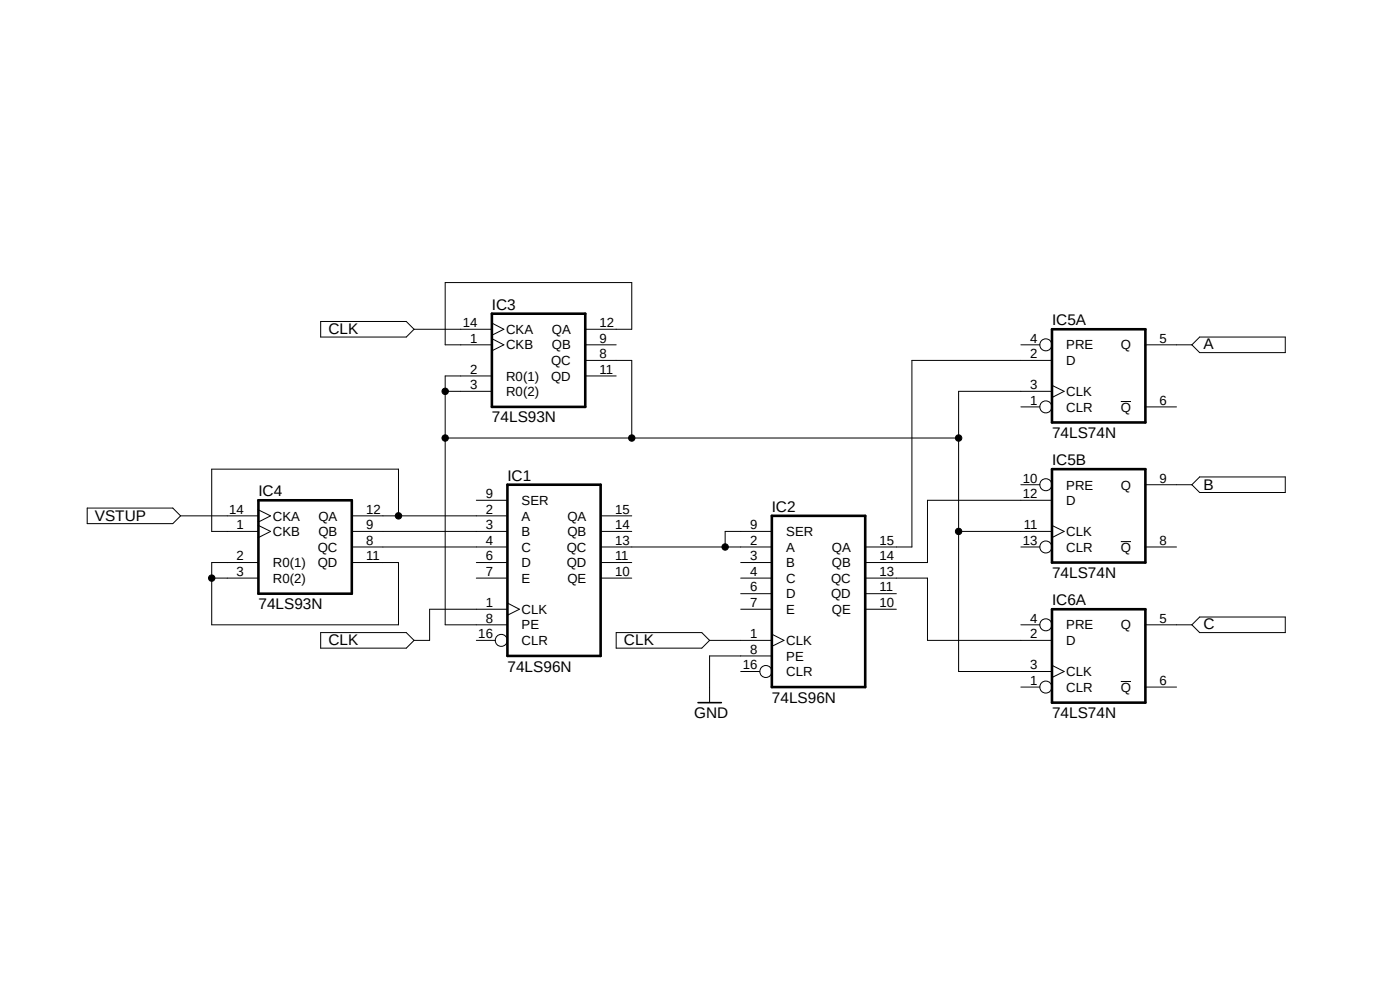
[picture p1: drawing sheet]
<?xml version="1.0" encoding="utf-8"?>
<!DOCTYPE eagle SYSTEM "eagle.dtd">
<eagle version="9.5.2">
<drawing>
<settings>
<setting alwaysvectorfont="no"/>
<setting verticaltext="up"/>
</settings>
<grid distance="0.1" unitdist="inch" unit="inch" style="lines" multiple="1" display="no" altdistance="0.01" altunitdist="inch" altunit="inch"/>
<schematic xreflabel="%F%N/%S.%C%R" xrefpart="/%S.%C%R">
<libraries>
<library name="74xx-us">
<symbols>
<symbol name="7496">
<wire x1="-7.62" y1="-15.24" x2="7.62" y2="-15.24" width="0.4064" layer="94"/>
<wire x1="7.62" y1="-15.24" x2="7.62" y2="12.7" width="0.4064" layer="94"/>
<wire x1="7.62" y1="12.7" x2="-7.62" y2="12.7" width="0.4064" layer="94"/>
<wire x1="-7.62" y1="12.7" x2="-7.62" y2="-15.24" width="0.4064" layer="94"/>
<text x="-7.62" y="13.335" size="1.778" layer="95">&gt;NAME</text>
<text x="-7.62" y="-17.78" size="1.778" layer="96">&gt;VALUE</text>
<pin name="CLK" x="-12.7" y="-7.62" length="middle" direction="in" function="clk"/>
<pin name="A" x="-12.7" y="7.62" length="middle" direction="in"/>
<pin name="B" x="-12.7" y="5.08" length="middle" direction="in"/>
<pin name="C" x="-12.7" y="2.54" length="middle" direction="in"/>
<pin name="D" x="-12.7" y="0" length="middle" direction="in"/>
<pin name="E" x="-12.7" y="-2.54" length="middle" direction="in"/>
<pin name="PE" x="-12.7" y="-10.16" length="middle" direction="in"/>
<pin name="SER" x="-12.7" y="10.16" length="middle" direction="in"/>
<pin name="QE" x="12.7" y="-2.54" length="middle" direction="out" rot="R180"/>
<pin name="QD" x="12.7" y="0" length="middle" direction="out" rot="R180"/>
<pin name="QC" x="12.7" y="2.54" length="middle" direction="out" rot="R180"/>
<pin name="QB" x="12.7" y="5.08" length="middle" direction="out" rot="R180"/>
<pin name="QA" x="12.7" y="7.62" length="middle" direction="out" rot="R180"/>
<pin name="CLR" x="-12.7" y="-12.7" length="middle" direction="in" function="dot"/>
</symbol>
<symbol name="PWRN">
<text x="-0.635" y="-0.635" size="1.778" layer="95">&gt;NAME</text>
<text x="1.905" y="-7.62" size="1.27" layer="95" rot="R90">GND</text>
<text x="1.905" y="5.08" size="1.27" layer="95" rot="R90">VCC</text>
<pin name="GND" x="0" y="-10.16" visible="pad" direction="pwr" rot="R90"/>
<pin name="VCC" x="0" y="10.16" visible="pad" direction="pwr" rot="R270"/>
</symbol>
<symbol name="7493">
<wire x1="-7.62" y1="-7.62" x2="7.62" y2="-7.62" width="0.4064" layer="94"/>
<wire x1="7.62" y1="-7.62" x2="7.62" y2="7.62" width="0.4064" layer="94"/>
<wire x1="7.62" y1="7.62" x2="-7.62" y2="7.62" width="0.4064" layer="94"/>
<wire x1="-7.62" y1="7.62" x2="-7.62" y2="-7.62" width="0.4064" layer="94"/>
<text x="-7.62" y="8.255" size="1.778" layer="95">&gt;NAME</text>
<text x="-7.62" y="-10.16" size="1.778" layer="96">&gt;VALUE</text>
<pin name="CKB" x="-12.7" y="2.54" length="middle" direction="in" function="clk"/>
<pin name="R0(1)" x="-12.7" y="-2.54" length="middle" direction="in"/>
<pin name="R0(2)" x="-12.7" y="-5.08" length="middle" direction="in"/>
<pin name="QC" x="12.7" y="0" length="middle" direction="out" rot="R180"/>
<pin name="QB" x="12.7" y="2.54" length="middle" direction="out" rot="R180"/>
<pin name="QD" x="12.7" y="-2.54" length="middle" direction="out" rot="R180"/>
<pin name="QA" x="12.7" y="5.08" length="middle" direction="out" rot="R180"/>
<pin name="CKA" x="-12.7" y="5.08" length="middle" direction="in" function="clk"/>
</symbol>
<symbol name="7474">
<wire x1="-7.62" y1="-7.62" x2="7.62" y2="-7.62" width="0.4064" layer="94"/>
<wire x1="7.62" y1="-7.62" x2="7.62" y2="7.62" width="0.4064" layer="94"/>
<wire x1="7.62" y1="7.62" x2="-7.62" y2="7.62" width="0.4064" layer="94"/>
<wire x1="-7.62" y1="7.62" x2="-7.62" y2="-7.62" width="0.4064" layer="94"/>
<text x="-7.62" y="8.255" size="1.778" layer="95">&gt;NAME</text>
<text x="-7.62" y="-10.16" size="1.778" layer="96">&gt;VALUE</text>
<pin name="CLR" x="-12.7" y="-5.08" length="middle" direction="in" function="dot"/>
<pin name="D" x="-12.7" y="2.54" length="middle" direction="in"/>
<pin name="CLK" x="-12.7" y="-2.54" length="middle" direction="in" function="clk"/>
<pin name="PRE" x="-12.7" y="5.08" length="middle" direction="in" function="dot"/>
<pin name="Q" x="12.7" y="5.08" length="middle" direction="out" rot="R180"/>
<pin name="!Q" x="12.7" y="-5.08" length="middle" direction="out" rot="R180"/>
</symbol>
</symbols>
<devicesets>
<deviceset name="74*96" prefix="IC">
<gates>
<gate name="A" symbol="7496" x="20.32" y="0"/>
<gate name="P" symbol="PWRN" x="-5.08" y="0" addlevel="request"/>
</gates>
<devices>
<device name="N" package="DIL16">
<connects>
<connect gate="A" pin="A" pad="2"/>
<connect gate="A" pin="B" pad="3"/>
<connect gate="A" pin="C" pad="4"/>
<connect gate="A" pin="CLK" pad="1"/>
<connect gate="A" pin="CLR" pad="16"/>
<connect gate="A" pin="D" pad="6"/>
<connect gate="A" pin="E" pad="7"/>
<connect gate="A" pin="PE" pad="8"/>
<connect gate="A" pin="QA" pad="15"/>
<connect gate="A" pin="QB" pad="14"/>
<connect gate="A" pin="QC" pad="13"/>
<connect gate="A" pin="QD" pad="11"/>
<connect gate="A" pin="QE" pad="10"/>
<connect gate="A" pin="SER" pad="9"/>
<connect gate="P" pin="GND" pad="12"/>
<connect gate="P" pin="VCC" pad="5"/>
</connects>
<package3dinstances>
<package3dinstance package3d_urn="urn:adsk.eagle:package:922/2"/>
</package3dinstances>
<technologies>
<technology name="LS">
<attribute name="POPULARITY" value="0" constant="no"/>
</technology>
</technologies>
</device>
<device name="D" package="SO16">
<connects>
<connect gate="A" pin="A" pad="2"/>
<connect gate="A" pin="B" pad="3"/>
<connect gate="A" pin="C" pad="4"/>
<connect gate="A" pin="CLK" pad="1"/>
<connect gate="A" pin="CLR" pad="16"/>
<connect gate="A" pin="D" pad="6"/>
<connect gate="A" pin="E" pad="7"/>
<connect gate="A" pin="PE" pad="8"/>
<connect gate="A" pin="QA" pad="15"/>
<connect gate="A" pin="QB" pad="14"/>
<connect gate="A" pin="QC" pad="13"/>
<connect gate="A" pin="QD" pad="11"/>
<connect gate="A" pin="QE" pad="10"/>
<connect gate="A" pin="SER" pad="9"/>
<connect gate="P" pin="GND" pad="12"/>
<connect gate="P" pin="VCC" pad="5"/>
</connects>
<package3dinstances>
<package3dinstance package3d_urn="urn:adsk.eagle:package:2918/1"/>
</package3dinstances>
<technologies>
<technology name="LS">
<attribute name="POPULARITY" value="0" constant="no"/>
</technology>
</technologies>
</device>
</devices>
</deviceset>
<deviceset name="74*93" prefix="IC">
<gates>
<gate name="A" symbol="7493" x="20.32" y="0"/>
<gate name="P" symbol="PWRN" x="-5.08" y="0" addlevel="request"/>
</gates>
<devices>
<device name="N" package="DIL14">
<connects>
<connect gate="A" pin="CKA" pad="14"/>
<connect gate="A" pin="CKB" pad="1"/>
<connect gate="A" pin="QA" pad="12"/>
<connect gate="A" pin="QB" pad="9"/>
<connect gate="A" pin="QC" pad="8"/>
<connect gate="A" pin="QD" pad="11"/>
<connect gate="A" pin="R0(1)" pad="2"/>
<connect gate="A" pin="R0(2)" pad="3"/>
<connect gate="P" pin="GND" pad="10"/>
<connect gate="P" pin="VCC" pad="5"/>
</connects>
<package3dinstances>
<package3dinstance package3d_urn="urn:adsk.eagle:package:16407/2"/>
</package3dinstances>
<technologies>
<technology name="LS">
<attribute name="POPULARITY" value="0" constant="no"/>
</technology>
</technologies>
</device>
<device name="D" package="SO14">
<connects>
<connect gate="A" pin="CKA" pad="14"/>
<connect gate="A" pin="CKB" pad="1"/>
<connect gate="A" pin="QA" pad="12"/>
<connect gate="A" pin="QB" pad="9"/>
<connect gate="A" pin="QC" pad="8"/>
<connect gate="A" pin="QD" pad="11"/>
<connect gate="A" pin="R0(1)" pad="2"/>
<connect gate="A" pin="R0(2)" pad="3"/>
<connect gate="P" pin="GND" pad="10"/>
<connect gate="P" pin="VCC" pad="5"/>
</connects>
<package3dinstances>
<package3dinstance package3d_urn="urn:adsk.eagle:package:2917/1"/>
</package3dinstances>
<technologies>
<technology name="LS">
<attribute name="POPULARITY" value="1" constant="no"/>
</technology>
</technologies>
</device>
</devices>
</deviceset>
<deviceset name="74*74" prefix="IC">
<gates>
<gate name="A" symbol="7474" x="20.32" y="0" swaplevel="1"/>
<gate name="B" symbol="7474" x="20.32" y="-22.86" swaplevel="1"/>
<gate name="P" symbol="PWRN" x="-5.08" y="0" addlevel="request"/>
</gates>
<devices>
<device name="N" package="DIL14">
<connects>
<connect gate="A" pin="!Q" pad="6"/>
<connect gate="A" pin="CLK" pad="3"/>
<connect gate="A" pin="CLR" pad="1"/>
<connect gate="A" pin="D" pad="2"/>
<connect gate="A" pin="PRE" pad="4"/>
<connect gate="A" pin="Q" pad="5"/>
<connect gate="B" pin="!Q" pad="8"/>
<connect gate="B" pin="CLK" pad="11"/>
<connect gate="B" pin="CLR" pad="13"/>
<connect gate="B" pin="D" pad="12"/>
<connect gate="B" pin="PRE" pad="10"/>
<connect gate="B" pin="Q" pad="9"/>
<connect gate="P" pin="GND" pad="7"/>
<connect gate="P" pin="VCC" pad="14"/>
</connects>
<package3dinstances>
<package3dinstance package3d_urn="urn:adsk.eagle:package:16407/2"/>
</package3dinstances>
<technologies>
<technology name="LS">
<attribute name="POPULARITY" value="0" constant="no"/>
</technology>
<technology name="S">
<attribute name="POPULARITY" value="0" constant="no"/>
</technology>
</technologies>
</device>
<device name="D" package="SO14">
<connects>
<connect gate="A" pin="!Q" pad="6"/>
<connect gate="A" pin="CLK" pad="3"/>
<connect gate="A" pin="CLR" pad="1"/>
<connect gate="A" pin="D" pad="2"/>
<connect gate="A" pin="PRE" pad="4"/>
<connect gate="A" pin="Q" pad="5"/>
<connect gate="B" pin="!Q" pad="8"/>
<connect gate="B" pin="CLK" pad="11"/>
<connect gate="B" pin="CLR" pad="13"/>
<connect gate="B" pin="D" pad="12"/>
<connect gate="B" pin="PRE" pad="10"/>
<connect gate="B" pin="Q" pad="9"/>
<connect gate="P" pin="GND" pad="7"/>
<connect gate="P" pin="VCC" pad="14"/>
</connects>
<package3dinstances>
<package3dinstance package3d_urn="urn:adsk.eagle:package:2917/1"/>
</package3dinstances>
<technologies>
<technology name="LS">
<attribute name="POPULARITY" value="1" constant="no"/>
</technology>
<technology name="S">
<attribute name="POPULARITY" value="0" constant="no"/>
</technology>
</technologies>
</device>
<device name="FK" package="LCC20">
<connects>
<connect gate="A" pin="!Q" pad="9"/>
<connect gate="A" pin="CLK" pad="4"/>
<connect gate="A" pin="CLR" pad="2"/>
<connect gate="A" pin="D" pad="3"/>
<connect gate="A" pin="PRE" pad="6"/>
<connect gate="A" pin="Q" pad="8"/>
<connect gate="B" pin="!Q" pad="12"/>
<connect gate="B" pin="CLK" pad="16"/>
<connect gate="B" pin="CLR" pad="19"/>
<connect gate="B" pin="D" pad="18"/>
<connect gate="B" pin="PRE" pad="14"/>
<connect gate="B" pin="Q" pad="13"/>
<connect gate="P" pin="GND" pad="10"/>
<connect gate="P" pin="VCC" pad="20"/>
</connects>
<package3dinstances>
<package3dinstance package3d_urn="urn:adsk.eagle:package:2919/1"/>
</package3dinstances>
<technologies>
<technology name="LS">
<attribute name="POPULARITY" value="0" constant="no"/>
</technology>
<technology name="S">
<attribute name="POPULARITY" value="0" constant="no"/>
</technology>
</technologies>
</device>
</devices>
</deviceset>
</devicesets>
</library>
<library name="supply1">
<symbols>
<symbol name="GND">
<wire x1="-1.905" y1="0" x2="1.905" y2="0" width="0.254" layer="94"/>
<text x="-2.54" y="-2.54" size="1.778" layer="96">&gt;VALUE</text>
<pin name="GND" x="0" y="2.54" visible="off" length="short" direction="sup" rot="R270"/>
</symbol>
</symbols>
<devicesets>
<deviceset name="GND" prefix="GND">
<gates>
<gate name="1" symbol="GND" x="0" y="0"/>
</gates>
<devices>
<device name="">
<technologies>
<technology name=""/>
</technologies>
</device>
</devices>
</deviceset>
</devicesets>
</library>
<library name="supply2">
<symbols>
<symbol name="V--&gt;">
<wire x1="15.24" y1="0" x2="13.97" y2="1.27" width="0.1524" layer="94"/>
<wire x1="13.97" y1="1.27" x2="0" y2="1.27" width="0.1524" layer="94"/>
<wire x1="0" y1="1.27" x2="0" y2="-1.27" width="0.1524" layer="94"/>
<wire x1="0" y1="-1.27" x2="13.97" y2="-1.27" width="0.1524" layer="94"/>
<wire x1="15.24" y1="0" x2="13.97" y2="-1.27" width="0.1524" layer="94"/>
<text x="1.27" y="-0.762" size="1.778" layer="96">&gt;VALUE</text>
</symbol>
<symbol name="V&lt;--">
<wire x1="-15.24" y1="0" x2="-13.97" y2="-1.27" width="0.1524" layer="94"/>
<wire x1="-13.97" y1="-1.27" x2="0" y2="-1.27" width="0.1524" layer="94"/>
<wire x1="0" y1="-1.27" x2="0" y2="1.27" width="0.1524" layer="94"/>
<wire x1="0" y1="1.27" x2="-13.97" y2="1.27" width="0.1524" layer="94"/>
<wire x1="-15.24" y1="0" x2="-13.97" y2="1.27" width="0.1524" layer="94"/>
<text x="-13.335" y="-0.762" size="1.778" layer="96">&gt;VALUE</text>
</symbol>
</symbols>
<devicesets>
<deviceset name="V--&gt;" prefix="SUPPLY">
<gates>
<gate name="G$1" symbol="V--&gt;" x="0" y="0"/>
</gates>
<devices>
<device name="">
<technologies>
<technology name=""/>
</technologies>
</device>
</devices>
</deviceset>
<deviceset name="V&lt;--" prefix="SUPPLY">
<gates>
<gate name="G$1" symbol="V&lt;--" x="0" y="0"/>
</gates>
<devices>
<device name="">
<technologies>
<technology name=""/>
</technologies>
</device>
</devices>
</deviceset>
</devicesets>
</library>
</libraries>
<attributes>
</attributes>
<variantdefs>
</variantdefs>
<classes>
<class number="0" name="default" width="0" drill="0">
</class>
</classes>
<parts>
<part name="IC1" library="74xx-us" deviceset="74*96" device="N" package3d_urn="urn:adsk.eagle:package:922/2" technology="LS"/>
<part name="IC2" library="74xx-us" deviceset="74*96" device="N" package3d_urn="urn:adsk.eagle:package:922/2" technology="LS"/>
<part name="IC3" library="74xx-us" deviceset="74*93" device="N" package3d_urn="urn:adsk.eagle:package:16407/2" technology="LS"/>
<part name="IC4" library="74xx-us" deviceset="74*93" device="N" package3d_urn="urn:adsk.eagle:package:16407/2" technology="LS"/>
<part name="IC5" library="74xx-us" deviceset="74*74" device="N" package3d_urn="urn:adsk.eagle:package:16407/2" technology="LS"/>
<part name="IC6" library="74xx-us" deviceset="74*74" device="N" package3d_urn="urn:adsk.eagle:package:16407/2" technology="LS"/>
<part name="GND1" library="supply1" deviceset="GND" device=""/>
<part name="SUPPLY1" library="supply2" deviceset="V--&gt;" device="" value="CLK"/>
<part name="SUPPLY2" library="supply2" deviceset="V--&gt;" device="" value="CLK"/>
<part name="SUPPLY3" library="supply2" deviceset="V--&gt;" device="" value="CLK"/>
<part name="SUPPLY4" library="supply2" deviceset="V--&gt;" device="" value="VSTUP"/>
<part name="SUPPLY5" library="supply2" deviceset="V&lt;--" device="" value="A"/>
<part name="SUPPLY6" library="supply2" deviceset="V&lt;--" device="" value="B"/>
<part name="SUPPLY7" library="supply2" deviceset="V&lt;--" device="" value="C"/>
</parts>
<sheets>
<sheet>
<plain>
</plain>
<instances>
<instance part="IC1" gate="A" x="43.18" y="60.96" smashed="yes">
<attribute name="NAME" x="35.56" y="74.295" size="1.778" layer="95"/>
<attribute name="VALUE" x="35.56" y="43.18" size="1.778" layer="96"/>
</instance>
<instance part="IC2" gate="A" x="86.36" y="55.88" smashed="yes">
<attribute name="NAME" x="78.74" y="69.215" size="1.778" layer="95"/>
<attribute name="VALUE" x="78.74" y="38.1" size="1.778" layer="96"/>
</instance>
<instance part="IC3" gate="A" x="40.64" y="93.98" smashed="yes">
<attribute name="NAME" x="33.02" y="102.235" size="1.778" layer="95"/>
<attribute name="VALUE" x="33.02" y="83.82" size="1.778" layer="96"/>
</instance>
<instance part="IC4" gate="A" x="2.54" y="63.5" smashed="yes">
<attribute name="NAME" x="-5.08" y="71.755" size="1.778" layer="95"/>
<attribute name="VALUE" x="-5.08" y="53.34" size="1.778" layer="96"/>
</instance>
<instance part="IC5" gate="A" x="132.08" y="91.44" smashed="yes">
<attribute name="NAME" x="124.46" y="99.695" size="1.778" layer="95"/>
<attribute name="VALUE" x="124.46" y="81.28" size="1.778" layer="96"/>
</instance>
<instance part="IC5" gate="B" x="132.08" y="68.58" smashed="yes">
<attribute name="NAME" x="124.46" y="76.835" size="1.778" layer="95"/>
<attribute name="VALUE" x="124.46" y="58.42" size="1.778" layer="96"/>
</instance>
<instance part="IC6" gate="A" x="132.08" y="45.72" smashed="yes">
<attribute name="NAME" x="124.46" y="53.975" size="1.778" layer="95"/>
<attribute name="VALUE" x="124.46" y="35.56" size="1.778" layer="96"/>
</instance>
<instance part="GND1" gate="1" x="68.58" y="38.1" smashed="yes">
<attribute name="VALUE" x="66.04" y="35.56" size="1.778" layer="96"/>
</instance>
<instance part="SUPPLY1" gate="G$1" x="5.08" y="48.26" smashed="yes">
<attribute name="VALUE" x="6.35" y="47.498" size="1.778" layer="96"/>
</instance>
<instance part="SUPPLY2" gate="G$1" x="5.08" y="99.06" smashed="yes">
<attribute name="VALUE" x="6.35" y="98.298" size="1.778" layer="96"/>
</instance>
<instance part="SUPPLY3" gate="G$1" x="53.34" y="48.26" smashed="yes">
<attribute name="VALUE" x="54.61" y="47.498" size="1.778" layer="96"/>
</instance>
<instance part="SUPPLY4" gate="G$1" x="-33.02" y="68.58" smashed="yes">
<attribute name="VALUE" x="-31.75" y="67.818" size="1.778" layer="96"/>
</instance>
<instance part="SUPPLY5" gate="G$1" x="162.56" y="96.52" smashed="yes">
<attribute name="VALUE" x="149.225" y="95.758" size="1.778" layer="96"/>
</instance>
<instance part="SUPPLY6" gate="G$1" x="162.56" y="73.66" smashed="yes">
<attribute name="VALUE" x="149.225" y="72.898" size="1.778" layer="96"/>
</instance>
<instance part="SUPPLY7" gate="G$1" x="162.56" y="50.8" smashed="yes">
<attribute name="VALUE" x="149.225" y="50.038" size="1.778" layer="96"/>
</instance>
</instances>
<busses>
</busses>
<nets>
<net name="N$1" class="0">
<segment>
<pinref part="IC2" gate="A" pin="A"/>
<wire x1="73.66" y1="63.5" x2="71.12" y2="63.5" width="0.1524" layer="91"/>
<pinref part="IC1" gate="A" pin="QC"/>
<pinref part="IC2" gate="A" pin="SER"/>
<wire x1="71.12" y1="63.5" x2="55.88" y2="63.5" width="0.1524" layer="91"/>
<wire x1="73.66" y1="66.04" x2="71.12" y2="66.04" width="0.1524" layer="91"/>
<wire x1="71.12" y1="66.04" x2="71.12" y2="63.5" width="0.1524" layer="91"/>
<junction x="71.12" y="63.5"/>
</segment>
</net>
<net name="N$2" class="0">
<segment>
<pinref part="IC3" gate="A" pin="QA"/>
<wire x1="53.34" y1="99.06" x2="55.88" y2="99.06" width="0.1524" layer="91"/>
<wire x1="55.88" y1="99.06" x2="55.88" y2="106.68" width="0.1524" layer="91"/>
<wire x1="55.88" y1="106.68" x2="25.4" y2="106.68" width="0.1524" layer="91"/>
<wire x1="25.4" y1="106.68" x2="25.4" y2="96.52" width="0.1524" layer="91"/>
<pinref part="IC3" gate="A" pin="CKB"/>
<wire x1="25.4" y1="96.52" x2="27.94" y2="96.52" width="0.1524" layer="91"/>
</segment>
</net>
<net name="N$3" class="0">
<segment>
<pinref part="IC4" gate="A" pin="QA"/>
<wire x1="15.24" y1="68.58" x2="17.78" y2="68.58" width="0.1524" layer="91"/>
<wire x1="17.78" y1="68.58" x2="17.78" y2="76.2" width="0.1524" layer="91"/>
<wire x1="17.78" y1="76.2" x2="-12.7" y2="76.2" width="0.1524" layer="91"/>
<wire x1="-12.7" y1="76.2" x2="-12.7" y2="66.04" width="0.1524" layer="91"/>
<pinref part="IC4" gate="A" pin="CKB"/>
<wire x1="-12.7" y1="66.04" x2="-10.16" y2="66.04" width="0.1524" layer="91"/>
<pinref part="IC1" gate="A" pin="A"/>
<wire x1="17.78" y1="68.58" x2="30.48" y2="68.58" width="0.1524" layer="91"/>
<junction x="17.78" y="68.58"/>
</segment>
</net>
<net name="N$5" class="0">
<segment>
<pinref part="IC2" gate="A" pin="QA"/>
<wire x1="99.06" y1="63.5" x2="101.6" y2="63.5" width="0.1524" layer="91"/>
<wire x1="101.6" y1="63.5" x2="101.6" y2="93.98" width="0.1524" layer="91"/>
<pinref part="IC5" gate="A" pin="D"/>
<wire x1="101.6" y1="93.98" x2="119.38" y2="93.98" width="0.1524" layer="91"/>
</segment>
</net>
<net name="N$6" class="0">
<segment>
<pinref part="IC2" gate="A" pin="QB"/>
<wire x1="99.06" y1="60.96" x2="104.14" y2="60.96" width="0.1524" layer="91"/>
<wire x1="104.14" y1="60.96" x2="104.14" y2="71.12" width="0.1524" layer="91"/>
<pinref part="IC5" gate="B" pin="D"/>
<wire x1="104.14" y1="71.12" x2="119.38" y2="71.12" width="0.1524" layer="91"/>
</segment>
</net>
<net name="N$7" class="0">
<segment>
<pinref part="IC2" gate="A" pin="QC"/>
<wire x1="99.06" y1="58.42" x2="104.14" y2="58.42" width="0.1524" layer="91"/>
<wire x1="104.14" y1="58.42" x2="104.14" y2="48.26" width="0.1524" layer="91"/>
<pinref part="IC6" gate="A" pin="D"/>
<wire x1="104.14" y1="48.26" x2="119.38" y2="48.26" width="0.1524" layer="91"/>
</segment>
</net>
<net name="N$8" class="0">
<segment>
<pinref part="IC3" gate="A" pin="QC"/>
<wire x1="53.34" y1="93.98" x2="55.88" y2="93.98" width="0.1524" layer="91"/>
<wire x1="55.88" y1="93.98" x2="55.88" y2="81.28" width="0.1524" layer="91"/>
<pinref part="IC3" gate="A" pin="R0(2)"/>
<wire x1="25.4" y1="81.28" x2="25.4" y2="88.9" width="0.1524" layer="91"/>
<wire x1="25.4" y1="88.9" x2="27.94" y2="88.9" width="0.1524" layer="91"/>
<pinref part="IC3" gate="A" pin="R0(1)"/>
<wire x1="25.4" y1="88.9" x2="25.4" y2="91.44" width="0.1524" layer="91"/>
<wire x1="25.4" y1="91.44" x2="27.94" y2="91.44" width="0.1524" layer="91"/>
<junction x="25.4" y="88.9"/>
<wire x1="55.88" y1="81.28" x2="25.4" y2="81.28" width="0.1524" layer="91"/>
<pinref part="IC6" gate="A" pin="CLK"/>
<wire x1="119.38" y1="43.18" x2="109.22" y2="43.18" width="0.1524" layer="91"/>
<wire x1="109.22" y1="43.18" x2="109.22" y2="66.04" width="0.1524" layer="91"/>
<wire x1="109.22" y1="66.04" x2="109.22" y2="81.28" width="0.1524" layer="91"/>
<wire x1="109.22" y1="81.28" x2="55.88" y2="81.28" width="0.1524" layer="91"/>
<junction x="55.88" y="81.28"/>
<pinref part="IC5" gate="A" pin="CLK"/>
<wire x1="119.38" y1="88.9" x2="109.22" y2="88.9" width="0.1524" layer="91"/>
<wire x1="109.22" y1="88.9" x2="109.22" y2="81.28" width="0.1524" layer="91"/>
<junction x="109.22" y="81.28"/>
<pinref part="IC5" gate="B" pin="CLK"/>
<wire x1="119.38" y1="66.04" x2="109.22" y2="66.04" width="0.1524" layer="91"/>
<junction x="109.22" y="66.04"/>
<pinref part="IC1" gate="A" pin="PE"/>
<wire x1="25.4" y1="81.28" x2="25.4" y2="50.8" width="0.1524" layer="91"/>
<wire x1="25.4" y1="50.8" x2="30.48" y2="50.8" width="0.1524" layer="91"/>
<junction x="25.4" y="81.28"/>
</segment>
</net>
<net name="GND" class="0">
<segment>
<pinref part="GND1" gate="1" pin="GND"/>
<pinref part="IC2" gate="A" pin="PE"/>
<wire x1="68.58" y1="40.64" x2="68.58" y2="45.72" width="0.1524" layer="91"/>
<wire x1="68.58" y1="45.72" x2="73.66" y2="45.72" width="0.1524" layer="91"/>
</segment>
</net>
<net name="N$4" class="0">
<segment>
<pinref part="IC3" gate="A" pin="CKA"/>
<wire x1="20.32" y1="99.06" x2="27.94" y2="99.06" width="0.1524" layer="91"/>
</segment>
</net>
<net name="N$10" class="0">
<segment>
<pinref part="IC2" gate="A" pin="CLK"/>
<wire x1="68.58" y1="48.26" x2="73.66" y2="48.26" width="0.1524" layer="91"/>
</segment>
</net>
<net name="N$9" class="0">
<segment>
<wire x1="20.32" y1="48.26" x2="22.86" y2="48.26" width="0.1524" layer="91"/>
<pinref part="IC1" gate="A" pin="CLK"/>
<wire x1="22.86" y1="48.26" x2="22.86" y2="53.34" width="0.1524" layer="91"/>
<wire x1="22.86" y1="53.34" x2="30.48" y2="53.34" width="0.1524" layer="91"/>
</segment>
</net>
<net name="N$11" class="0">
<segment>
<pinref part="IC4" gate="A" pin="QB"/>
<pinref part="IC1" gate="A" pin="B"/>
<wire x1="15.24" y1="66.04" x2="30.48" y2="66.04" width="0.1524" layer="91"/>
</segment>
</net>
<net name="N$12" class="0">
<segment>
<pinref part="IC4" gate="A" pin="QC"/>
<pinref part="IC1" gate="A" pin="C"/>
<wire x1="15.24" y1="63.5" x2="30.48" y2="63.5" width="0.1524" layer="91"/>
</segment>
</net>
<net name="N$13" class="0">
<segment>
<pinref part="IC4" gate="A" pin="QD"/>
<wire x1="15.24" y1="60.96" x2="17.78" y2="60.96" width="0.1524" layer="91"/>
<wire x1="17.78" y1="60.96" x2="17.78" y2="50.8" width="0.1524" layer="91"/>
<wire x1="17.78" y1="50.8" x2="-12.7" y2="50.8" width="0.1524" layer="91"/>
<pinref part="IC4" gate="A" pin="R0(2)"/>
<wire x1="-12.7" y1="50.8" x2="-12.7" y2="58.42" width="0.1524" layer="91"/>
<wire x1="-12.7" y1="58.42" x2="-10.16" y2="58.42" width="0.1524" layer="91"/>
<pinref part="IC4" gate="A" pin="R0(1)"/>
<wire x1="-12.7" y1="58.42" x2="-12.7" y2="60.96" width="0.1524" layer="91"/>
<wire x1="-12.7" y1="60.96" x2="-10.16" y2="60.96" width="0.1524" layer="91"/>
<junction x="-12.7" y="58.42"/>
</segment>
</net>
<net name="N$14" class="0">
<segment>
<pinref part="IC4" gate="A" pin="CKA"/>
<wire x1="-17.78" y1="68.58" x2="-10.16" y2="68.58" width="0.1524" layer="91"/>
</segment>
</net>
<net name="N$15" class="0">
<segment>
<pinref part="IC5" gate="A" pin="Q"/>
<wire x1="144.78" y1="96.52" x2="147.32" y2="96.52" width="0.1524" layer="91"/>
</segment>
</net>
<net name="N$16" class="0">
<segment>
<pinref part="IC5" gate="B" pin="Q"/>
<wire x1="144.78" y1="73.66" x2="147.32" y2="73.66" width="0.1524" layer="91"/>
</segment>
</net>
<net name="N$17" class="0">
<segment>
<pinref part="IC6" gate="A" pin="Q"/>
<wire x1="144.78" y1="50.8" x2="147.32" y2="50.8" width="0.1524" layer="91"/>
</segment>
</net>
</nets>
</sheet>
</sheets>
</schematic>
</drawing>
<compatibility>
<note version="8.2" severity="warning">
Since Version 8.2, EAGLE supports online libraries. The ids
of those online libraries will not be understood (or retained)
with this version.
</note>
<note version="8.3" severity="warning">
Since Version 8.3, EAGLE supports URNs for individual library
assets (packages, symbols, and devices). The URNs of those assets
will not be understood (or retained) with this version.
</note>
<note version="8.3" severity="warning">
Since Version 8.3, EAGLE supports the association of 3D packages
with devices in libraries, schematics, and board files. Those 3D
packages will not be understood (or retained) with this version.
</note>
</compatibility>
</eagle>
